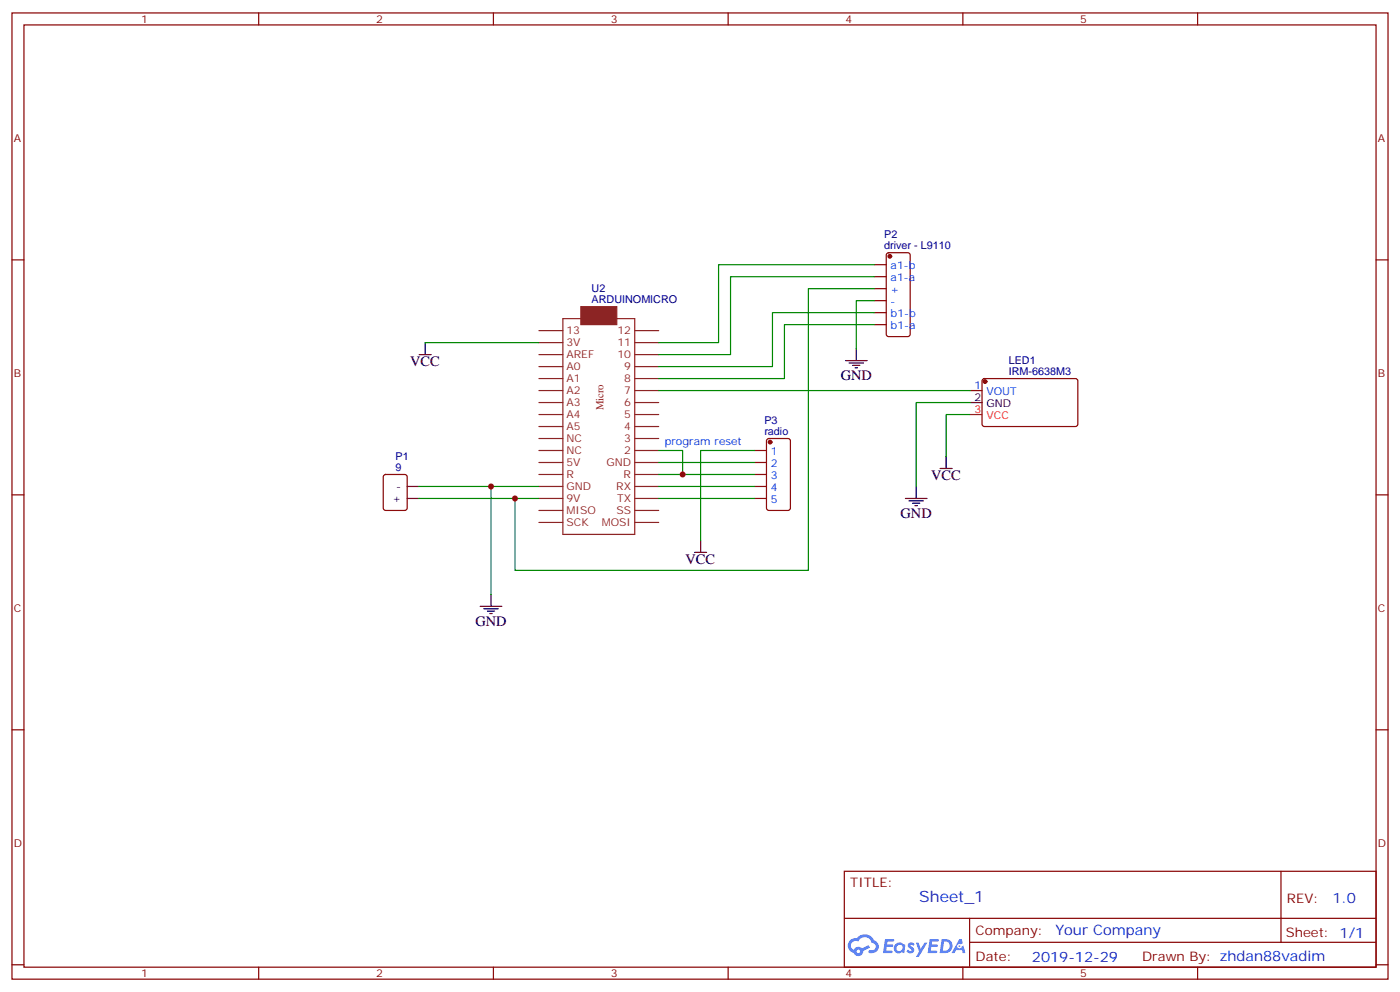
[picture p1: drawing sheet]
<svg xmlns="http://www.w3.org/2000/svg" width="412mm" height="292mm" viewBox="0 0 412 292" stroke-linecap="round" stroke-linejoin="round" font-family="sans-serif">
<g fill="none" stroke="#870000" stroke-width=".35">
<path d="M3.5 3.8h405.4v284.3h-405.4zM7.1 7.3h398.2v277.3h-398.2zM76.2 3.8v3.5M145.3 3.8v3.5M214.5 3.8v3.5M283.6 3.8v3.5M352.8 3.8v3.5M3.5 76.5h3.6M405.3 76.5h3.6M3.5 145.6h3.6M405.3 145.6h3.6M3.5 214.8h3.6"/>
<path d="M405.3 214.8h3.6M248.7 256.4h156.6v28.2h-156.6zM377.3 256.4v20.9M248.7 270.2h156.5M285.6 277.3h119.6M285.6 270.2v14.2M3.5 283.9h3.6M76.2 284.6v3.5M145.3 284.6v3.5M214.5 284.6v3.5M283.6 284.6v3.5M352.8 284.6v3.5"/>
<path d="M405.3 283.9h3.6"/>
</g>
<g fill="#5487ff">
<path d="M267.7 277.6a1.22 1.22 0 0 1 1.7 .2l-.4 .6a.47 .47 0 0 0-.3-.4 .47 .47 0 0 0-.5 .2l.1 .2a1.14 1.14 0 0 1 .8 1.8 1.14 1.14 0 0 1-1.9 0l-.2-.2 .5-.6 .7 .5a.29 .29 0 0 0 .3-.3 .29 .29 0 0 0-.2-.3 1.04 1.04 0 0 1-.6-1.7z"/>
<path d="M260.7 276.3h2.4l.3 .2-.2 .5-1.8 .1-.1 .8h1.5l.3 .4-.3 .4h-1.6l-.2 1.1h1.7l.2 .3-.2 .3-2.6 .1z"/>
<path d="M273.8 276.3h2.4l.3 .2-.1 .5-1.8 .1-.2 .8h1.6l.3 .4-.4 .4h-1.6l-.1 1.1h1.7l.2 .3-.2 .3-2.6 .1z"/>
<path d="M282.6 276.3h.7l.3 1.3-.6 .3a.69 .69 0 0 0-1 .3 .69 .69 0 0 0 .4 .9 .69 .69 0 0 0 .9-.6l.5-.2 .6 2.2h-.8l-.2-.9h-1.8l-.5 .9h-.8z"/>
<path d="M269.8 277.4h.8l.6 1.8 1.1-1.8h.9l-2.6 4.2h-.8l.9-1.5z"/>
<path d="M277.4 276.3l-.6 4.2h1.3a2.11 2.11 0 0 0 2.5-2.1 2.11 2.11 0 0 0-2.5-2.1zM278.1 277.1a1.39 1.39 0 0 1 1.7 1.4 1.39 1.39 0 0 1-1.8 1.3h-.3z"/>
<path d="M263.7 277.9a1.54 1.54 0 0 0-.1 2.2 1.54 1.54 0 0 0 2.2 .1l.6 .3 .3-2.3-.2-.3h-.4a1.49 1.49 0 0 0-2.4 0zM264 278.9a.94 .94 0 0 1 1.8 0 .94 .94 0 0 1-1.8 0z"/>
<path d="M250.4 276.7a2.18 2.18 0 0 0 1.1 3.7 1.44 1.44 0 0 0 1.6 .9 1.44 1.44 0 0 0 1.2-1.4l2-1.1-.5-.7-1.9 1a1.47 1.47 0 0 0-2.4 .4 1.39 1.39 0 0 1-.7-1.9 1.39 1.39 0 0 1 2-.5 2.12 2.12 0 0 1 2.2-1.3 2.12 2.12 0 0 1 1.9 1.7 1.14 1.14 0 0 1 1.1 1.4 1.14 1.14 0 0 1-1.7 .7 .43 .43 0 0 0-.5 .4 .43 .43 0 0 0 .4 .5 1.98 1.98 0 0 0 2.5-1.2 1.98 1.98 0 0 0-1.2-2.6 3.1 3.1 0 0 0-5.3-.6l-.9 .1zM252.3 280a.55 .55 0 0 1 1.1 0 .55 .55 0 0 1-1.1 0z"/>
<circle cx="282.6" cy="278.4" r=".26"/>
</g>
<path d="M171.1 90.2h10.6v5.3h-10.6z" fill="#8c2424" stroke="#8c2424" stroke-width=".35"/>
<g fill="none" stroke="#8c2424" stroke-width=".35">
<path d="M158.7 97.3h7.1M165.8 93.8h21.2v63.5h-21.2zM187 97.3h7M158.7 100.8h7.1M158.7 104.4h7.1M158.7 107.9h7.1M158.7 111.4h7.1M158.7 114.9h7.1M158.7 118.5h7.1M187 100.8h7M187 104.4h7M187 107.9h7"/>
<path d="M187 111.4h7M187 114.9h7M187 118.5h7M158.7 122h7.1M158.7 125.5h7.1M158.7 129h7.1M158.7 132.6h7.1M158.7 136.1h7.1M158.7 139.6h7.1M187 122h7M187 125.5h7M187 129h7"/>
<path d="M187 132.6h7M187 136.1h7M187 139.6h7M158.7 143.2h7.1M158.7 146.7h7.1M158.7 150.2h7.1M158.7 153.7h7.1M187 143.2h7M187 146.7h7M187 150.2h7M187 153.7h7"/>
</g>
<g fill="none" stroke="#870000" stroke-width=".35">
<path d="M257.5 77.9h3.6M261.3 74.6l.5-.2h5.6l.7 .4v23.6l-.5 .6-5.8 .1-.7-.5v-23.5zM257.5 81.4h3.6M257.5 84.9h3.6M257.5 88.5h3.6M257.5 92h3.6M257.5 95.5h3.6M285.8 114.9h3.5M289.5 111.6l.5-.2 27.1 .1 .4 .6-.1 13-.6 .4h-27.1l-.4-.7v-12.7zM113.1 139.8l.5-.2h5.6l.7 .5v9.4l-.4 .7h-5.9l-.7-.4v-9.5zM222.2 132.6h3.6M222.2 136.1h3.6"/>
<path d="M222.2 139.6h3.6M226 129.3l.5-.3h5.6l.7 .5v20l-.4 .7h-5.9l-.7-.4v-20zM222.2 143.2h3.6M222.2 146.7h3.6"/>
</g>
<g fill="#870000" stroke="#870000" stroke-width=".35">
<circle cx="290.2" cy="112.3" r=".53"/>
<circle cx="262.1" cy="75.4" r=".53"/>
<circle cx="226.8" cy="130.1" r=".53"/>
</g>
<g fill="none" stroke="#000" stroke-width=".35">
<path d="M123.5 104.4h3.5M125.2 100.8v3.6M249.1 106.1h6.3M250.1 106.8h4.3M251.2 107.5h2.1M251.9 108.2h.7M252.2 102.6v3.5M285.8 118.5h3.5M276.9 137.9h3.6M278.7 134.3v3.6M119.9 146.7h3.6M119.9 143.2h3.6"/>
<path d="M206.4 159v3.6M266.7 146.7h6.3M267.8 147.4h4.2M268.8 148.1h2.1M269.5 148.8h.7M269.9 143.2v3.5M141.5 178.4h6.3M142.5 179.1h4.3M143.6 179.8h2.1M144.6 174.9v3.5M204.6 162.6h3.5M144.3 180.6h.7"/>
</g>
<path d="M285.8 122h3.5" fill="none" stroke="#f00" stroke-width=".35"/>
<g fill="none" stroke="#008700" stroke-width=".35">
<path d="M257.5 77.9h-45.8v22.9h-17.7M257.5 81.4h-42.3v23h-21.2M257.5 92h-30v15.9h-33.5M257.5 95.5h-26.4v15.9h-37.1M257.5 88.5h-5.3v14.1M257.5 84.9h-19.4v83h-86.4v-21.2h7M125.2 100.8h33.5M194 114.9h91.8M285.8 118.5h-15.9v24.7M194 132.6h7.1v7M194 139.6h28.2M194 136.1h28.2"/>
<path d="M222.2 132.6h-15.8v26.4M285.8 122h-7.1v12.3M123.5 143.2h21.1M123.5 146.7h28.2M158.7 143.2h-14.1v31.7M194 143.2h28.2M194 146.7h28.2"/>
</g>
<g fill="#c00">
<circle cx="144.6" cy="143.2" r=".88"/>
<circle cx="151.7" cy="146.7" r=".88"/>
<circle cx="201.1" cy="139.6" r=".88"/>
</g>
<text font-size="4.6" fill="#00f" x="270.8" y="265.4">Sheet_1</text>
<g font-size="4.2">
<text x="120.8" y="107.8">VCC</text>
<text x="247.6" y="111.8">GND</text>
<text x="274.3" y="141.3">VCC</text>
<text x="265.3" y="152.3">GND</text>
<text x="202" y="166">VCC</text>
<text x="140.1" y="184.1">GND</text>
</g>
<g font-size="4.2" fill="#00f">
<text x="392.5" y="265.7">1.0</text>
<text x="310.9" y="275.2">Your Company</text>
<text x="304" y="283">2019-12-29</text>
</g>
<g font-size="3.9" fill="#800">
<text x="250.5" y="261">TITLE:</text>
<text x="379.1" y="265.7">REV:</text>
<text x="287.4" y="275.2">Company:</text>
<text x="378.7" y="275.8">Sheet: 1/1</text>
<text x="287.4" y="282.9">Date:</text>
<text x="336.4" y="282.9">Drawn By: zhdan88vadim</text>
</g>
<g font-size="3.2" fill="#800">
<text x="41.6" y="6.8">1</text>
<text x="110.8" y="6.8">2</text>
<text x="179.9" y="6.8">3</text>
<text x="249.1" y="6.8">4</text>
<text x="318.2" y="6.8">5</text>
<text x="4.1" y="41.9">A</text>
<text x="405.9" y="41.9">A</text>
<text x="4.1" y="111.1">B</text>
<text x="405.9" y="111.1">B</text>
<text x="4.1" y="180.2">C</text>
<text x="405.9" y="180.2">C</text>
<text x="4.1" y="249.3">D</text>
<text x="405.9" y="249.3">D</text>
<text x="41.6" y="287.6">1</text>
<text x="110.8" y="287.6">2</text>
<text x="179.9" y="287.6">3</text>
<text x="249.1" y="287.6">4</text>
<text x="318.2" y="287.6">5</text>
</g>
<g font-size="3.2" fill="#000080">
<text x="260.5" y="70.1">P2</text>
<text x="260.4" y="73.3">driver - L9110</text>
<text x="174.3" y="89.2">ARDUINOMICRO</text>
<text x="174.3" y="86">U2</text>
<text x="297.2" y="107.1">LED1</text>
<text x="297.2" y="110.3">IRM-6638M3</text>
<text x="225.2" y="124.8">P3</text>
<text x="225.2" y="128">radio</text>
<text x="116.5" y="135.3">P1</text>
<text x="116.5" y="138.6">9</text>
</g>
<g font-size="3.2" fill="#00f">
<text x="262.4" y="79.3">a1-b</text>
<text x="262.4" y="82.8">a1-a</text>
<text x="262.4" y="86.4">+</text>
<text x="262.4" y="89.9">-</text>
<text x="262.4" y="93.4">b1-b</text>
<text x="262.4" y="96.9">b1-a</text>
<text x="287.1" y="114.6">1</text>
<text x="290.6" y="116.3">VOUT</text>
<text x="195.8" y="130.8">program reset</text>
<text x="227.1" y="134">1</text>
<text x="227.1" y="137.5">2</text>
<text x="227.1" y="141">3</text>
<text x="227.1" y="144.6">4</text>
<text x="227.1" y="148.1">5</text>
</g>
<g font-size="3.2" fill="#8d2323">
<text x="166.9" y="101.9">3V</text>
<text x="166.9" y="98.4">13</text>
<text x="181.9" y="98.4">12</text>
<text x="181.9" y="101.9">11</text>
<text x="166.9" y="105.4">AREF</text>
<text x="181.9" y="105.4">10</text>
<text x="166.9" y="112.5">A1</text>
<text x="166.9" y="108.9">A0</text>
<text x="183.9" y="108.9">9</text>
<text x="183.9" y="112.5">8</text>
<text x="166.9" y="119.5">A3</text>
<text x="166.9" y="116">A2</text>
<text x="183.9" y="116">7</text>
<text x="183.9" y="119.5">6</text>
<text x="166.9" y="123">A4</text>
<text x="177.8" y="120.8" transform="rotate(-90 177.8 120.8)">Micro</text>
<text x="183.9" y="123">5</text>
<text x="166.9" y="130.1">NC</text>
<text x="166.9" y="126.6">A5</text>
<text x="183.9" y="126.6">4</text>
<text x="183.9" y="130.1">3</text>
<text x="166.9" y="137.2">5V</text>
<text x="166.9" y="133.6">NC</text>
<text x="178.6" y="137.2">GND</text>
<text x="183.9" y="133.6">2</text>
<text x="166.9" y="140.7">R</text>
<text x="183.7" y="140.7">R</text>
<text x="166.9" y="147.7">9V</text>
<text x="166.9" y="144.2">GND</text>
<text x="181.5" y="144.2">RX</text>
<text x="181.8" y="147.7">TX</text>
<text x="166.9" y="154.8">SCK</text>
<text x="166.9" y="151.3">MISO</text>
<text x="177.2" y="154.8">MOSI</text>
<text x="181.6" y="151.3">SS</text>
</g>
<g font-size="3.2">
<text x="287.1" y="118.1">2</text>
<text x="290.6" y="119.9">GND</text>
<text x="115.6" y="147.7">+</text>
<text x="116.7" y="144.2">-</text>
</g>
<g font-size="3.2" fill="#f00">
<text x="287.1" y="121.6">3</text>
<text x="290.6" y="123.4">VCC</text>
</g>
</svg>
